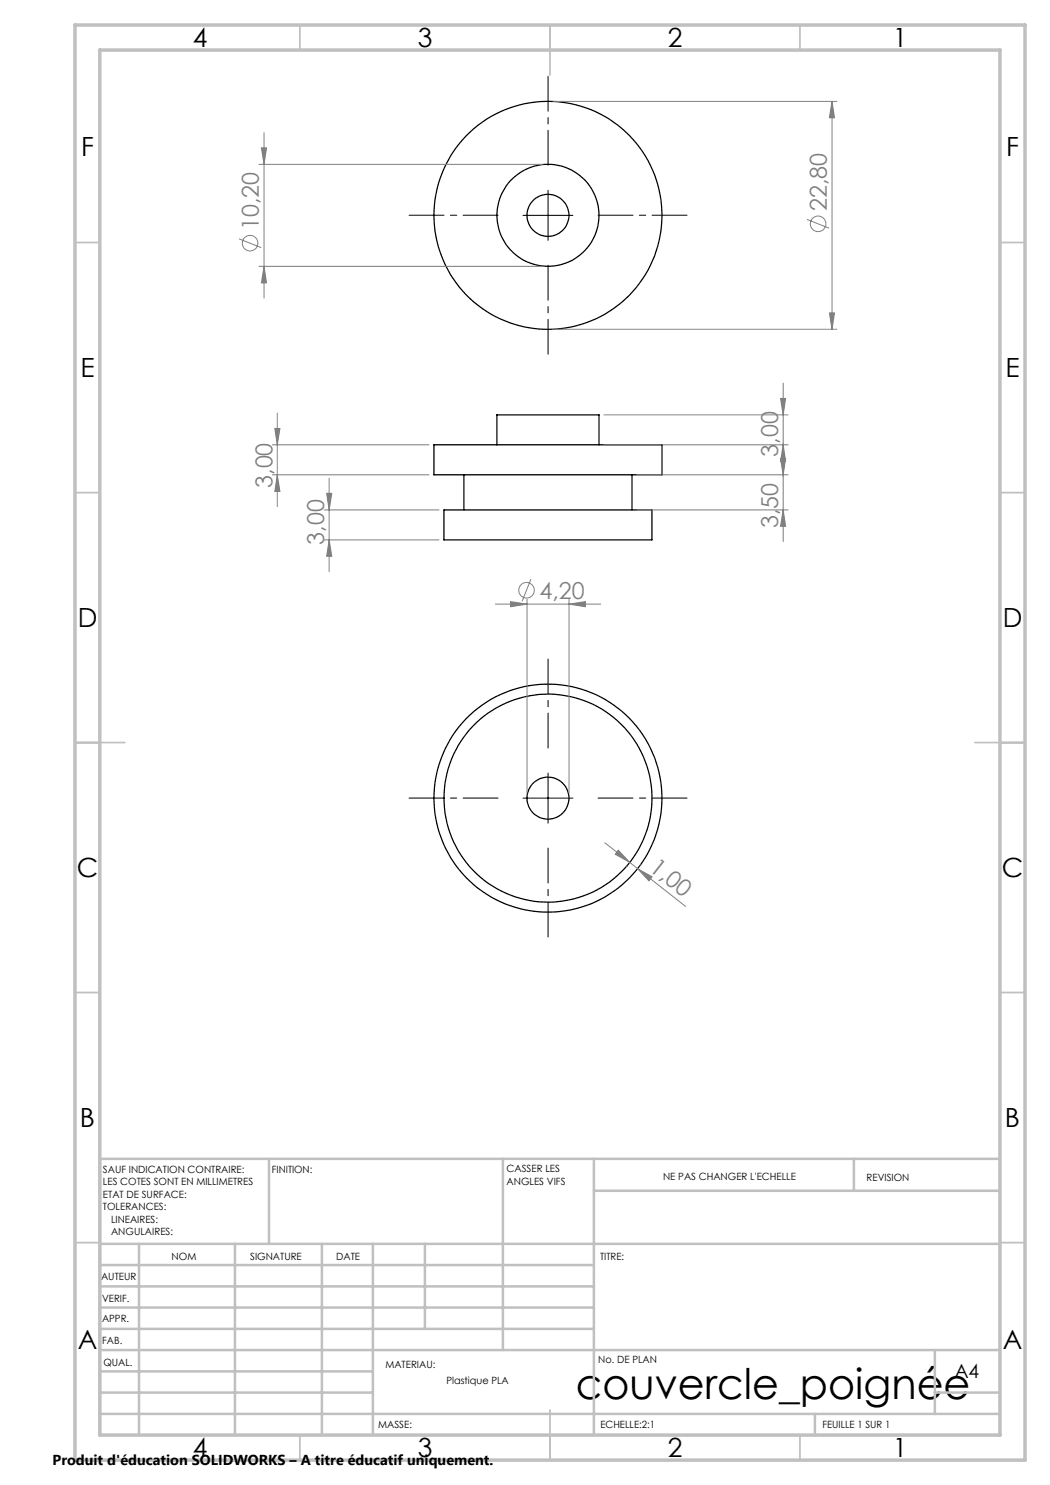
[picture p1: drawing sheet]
<svg xmlns="http://www.w3.org/2000/svg" width="210mm" height="297mm" viewBox="0 0 210 297" stroke-linecap="round" stroke-linejoin="round" font-family="sans-serif">
<g fill="none" stroke="#000" stroke-width=".25">
<path d="M86.8 89h45.6v6h-45.6zM92.8 95v7M99.4 89v-6h20.4v6M126.4 95v7M88.8 102h41.6v6h-41.6z"/>
<circle cx="109.6" cy="43.1" r="10.2"/>
<circle cx="109.6" cy="43.1" r="22.8"/>
<circle cx="109.6" cy="43.1" r="4.2"/>
<circle cx="109.6" cy="159.6" r="22.8"/>
<circle cx="109.6" cy="159.6" r="20.8"/>
<circle cx="109.6" cy="159.6" r="4.2"/>
</g>
<g fill="none" stroke="#808080" stroke-width=".2">
<path d="M51.8 32.9h56.8M52.3 29.6h1l-.5 3.3zM52.8 26.5v33.1M110.6 20.3h56.8M166.4 20.3v45.6M166.4 20.3l.5 3.3h-1zM47.8 47.8l4.4 1.7M51.8 53.3h56.8M52.8 53.3l.5 3.3h-1zM161.4 43.9l4.4 1.7M110.6 65.9h56.8M156.1 79.7h1l-.5 3.3z"/>
<path d="M156.6 76.6v31.7M165.9 62.6h1l-.5 3.3zM54.5 89h31.3M54.5 95h31.3M55 85.7h1l-.5 3.3zM55.5 82.6v18.7M55.5 95l.5 3.3h-1zM65.3 98.7h1.1l-.6 3.3zM65.8 95.6v18.7M120.8 89h36.8M120.8 83h36.8M127.4 95h30.2"/>
<path d="M156.1 91.7h1l-.5 3.3zM156.6 89l.5 3.3h-1zM64.8 102h23M64.8 108h23M65.8 108l.6 3.3h-1.1zM105.4 119.8v38.8M106.2 115.8l-1.8 4.5M113.8 119.8v38.8M127.4 102h30.2M156.6 102l.5 3.3h-1zM99.1 120.8h21.1M102.1 120.3l3.3 .5-3.3 .6z"/>
<path d="M113.8 120.8l3.3-.5v1.1zM121 168.6l4.9 3.9M123.6 170l2.3 2.5-2.9-1.7zM125.3 173.3h.1M125.9 172.5l1.6 1.2M127.5 173.7l2.9 1.7-.6 .8zM127.5 173.7l9.6 7.6M128.1 172.9h.1"/>
<circle cx="50" cy="48.6" r="1.55"/>
<circle cx="163.6" cy="44.8" r="1.55"/>
<circle cx="105.3" cy="118.1" r="1.56"/>
</g>
<path d="M109.6 33v-17.8M99.6 43h-17.8M109.6 53v17.8M119.6 43h17.8M99.6 159.6h-17.8M109.6 149.6v-17.8M119.6 159.6h17.8M109.6 169.6v17.8" fill="none" stroke="#000" stroke-width=".2" stroke-dasharray="30.5 1.3 1.3 1.3" stroke-dashoffset="23.5"/>
<path d="M109.6 38.1v10M104.6 43.1h10M104.6 159.6h10M109.6 154.6v10" fill="none" stroke="#000" stroke-width=".2"/>
<g fill="none" stroke="#c0c0c0" stroke-width=".35">
<path d="M60 5v5M110 5v10M160 5v5M15 48.5h5M200 48.5h5M15 98.5h5M200 98.5h5M15 148.5h10M195 148.5h10M15 198.5h5M200 198.5h5M15 248.5h5"/>
<path d="M200 248.5h5M60 287v5M110 282v10M160 287v5"/>
</g>
<g fill="none" stroke="#c0c0c0" stroke-width=".5">
<path d="M53.8 231.8v17M100.6 231.8v38.2M118.8 231.8v55.2M118.8 238.2h81.2M170.8 231.8v6.4M200 231.8h-180v55.2M20 248.8h180M20 257.3h98.8M20 253h98.8M27.8 248.8v38.2M47 248.8v38.2M64.4 248.8v38.2"/>
<path d="M74.6 248.8v38.2M85 248.8v17M20 265.8h98.8M20 261.5h98.8M20 278.5h54.6M20 274.3h54.6M20 270h180M187 278.5h13M187 270v12.8M20 282.8h180M163 282.8v4.2"/>
</g>
<path d="M15 5h190v287h-190zM20 10h180v277h-180z" fill="none" stroke="#c0c0c0" stroke-width=".7"/>
<g fill="#808080">
<path d="M102.1 120.3l3.3 .5-3.3 .6zM113.8 120.8l3.3-.5v1.1z"/>
<path d="M156.6 89l.5 3.3h-1zM156.1 79.7h1l-.5 3.3z"/>
<path d="M156.6 102l.5 3.3h-1zM156.1 91.7h1l-.5 3.3z"/>
<path d="M65.3 98.7h1.1l-.6 3.3zM65.8 108l.6 3.3h-1.1zM55 85.7h1l-.5 3.3zM55.5 95l.5 3.3h-1zM166.4 20.3l.5 3.3h-1zM165.9 62.6h1l-.5 3.3zM52.3 29.6h1l-.5 3.3zM52.8 53.3l.5 3.3h-1z"/>
<path d="M123.6 170l2.3 2.5-2.9-1.7zM127.5 173.7l2.9 1.7-.6 .8z"/>
</g>
<text font-size="8.5" x="115.1" y="279.7">couvercle_poignée</text>
<g font-size="5.3">
<text x="38.5" y="9.5">4</text>
<text x="83.5" y="9.5">3</text>
<text x="133.6" y="9.5">2</text>
<text x="178.6" y="9.5">1</text>
<text x="16.2" y="31.2">F</text>
<text x="201.2" y="31.2">F</text>
<text x="16.1" y="75.5">E</text>
<text x="201.1" y="75.5">E</text>
<text x="15.5" y="125.5">D</text>
<text x="200.5" y="125.5">D</text>
<text x="15.4" y="175.5">C</text>
<text x="200.4" y="175.5">C</text>
<text x="16" y="225.5">B</text>
<text x="201" y="225.5">B</text>
<text x="15.5" y="269.7">A</text>
<text x="200.5" y="269.7">A</text>
<text x="38.5" y="291.5">4</text>
<text x="83.5" y="291.5">3</text>
<text x="133.6" y="291.5">2</text>
<text x="178.6" y="291.5">1</text>
</g>
<g font-size="4.7" fill="#808080">
<text x="51.7" y="46.1" transform="rotate(-90 51.7 46.1)">10,20</text>
<text x="165.3" y="42.2" transform="rotate(-90 165.3 42.2)">22,80</text>
<text x="155.6" y="91.3" transform="rotate(-90 155.6 91.3)">3,00</text>
<text x="54.5" y="97.6" transform="rotate(-90 54.5 97.6)">3,00</text>
<text x="155.6" y="105.6" transform="rotate(-90 155.6 105.6)">3,50</text>
<text x="64.8" y="108.9" transform="rotate(-90 64.8 108.9)">3,00</text>
<text x="107.9" y="119.7">4,20</text>
<text x="129.6" y="174.1" transform="rotate(38 129.6 174.1)">1,00</text>
</g>
<text font-size="3.9" x="190.9" y="275.5">A4</text>
<text font-size="2.9" x="10.5" y="292.9">Produit d'éducation SOLIDWORKS – A titre éducatif uniquement.</text>
<g font-size="2">
<text x="20.6" y="234.6">SAUF INDICATION CONTRAIRE:</text>
<text x="20.6" y="237.1">LES COTES SONT EN MILLIMETRES</text>
<text x="20.6" y="239.6">ETAT DE SURFACE:</text>
<text x="54.4" y="234.6">FINITION:</text>
<text x="101.3" y="234.5">CASSER LES</text>
<text x="101.3" y="237">ANGLES VIFS</text>
<text x="132.6" y="236">NE PAS CHANGER L'ECHELLE</text>
<text x="173.3" y="236.2">REVISION</text>
<text x="20.6" y="242.1">TOLERANCES:</text>
<text x="22.2" y="244.6">LINEAIRES:</text>
<text x="22.2" y="247.1">ANGULAIRES:</text>
<text x="34.3" y="252">NOM</text>
<text x="50" y="251.9">SIGNATURE</text>
<text x="67.2" y="251.9">DATE</text>
<text x="120" y="251.9">TITRE:</text>
<text x="20.2" y="256.1">AUTEUR</text>
<text x="20.4" y="260.3">VERIF.</text>
<text x="20.4" y="264.4">APPR.</text>
<text x="20.5" y="268.8">FAB.</text>
<text x="20.7" y="273.1">QUAL.</text>
<text x="77.1" y="273.7">MATERIAU:</text>
<text x="119.6" y="272.5">No. DE PLAN</text>
<text x="89.3" y="276.9">Plastique PLA</text>
<text x="75.6" y="285.5">MASSE:</text>
<text x="120.1" y="285.6">ECHELLE:2:1</text>
<text x="164.5" y="285.6">FEUILLE 1 SUR 1</text>
</g>
</svg>
